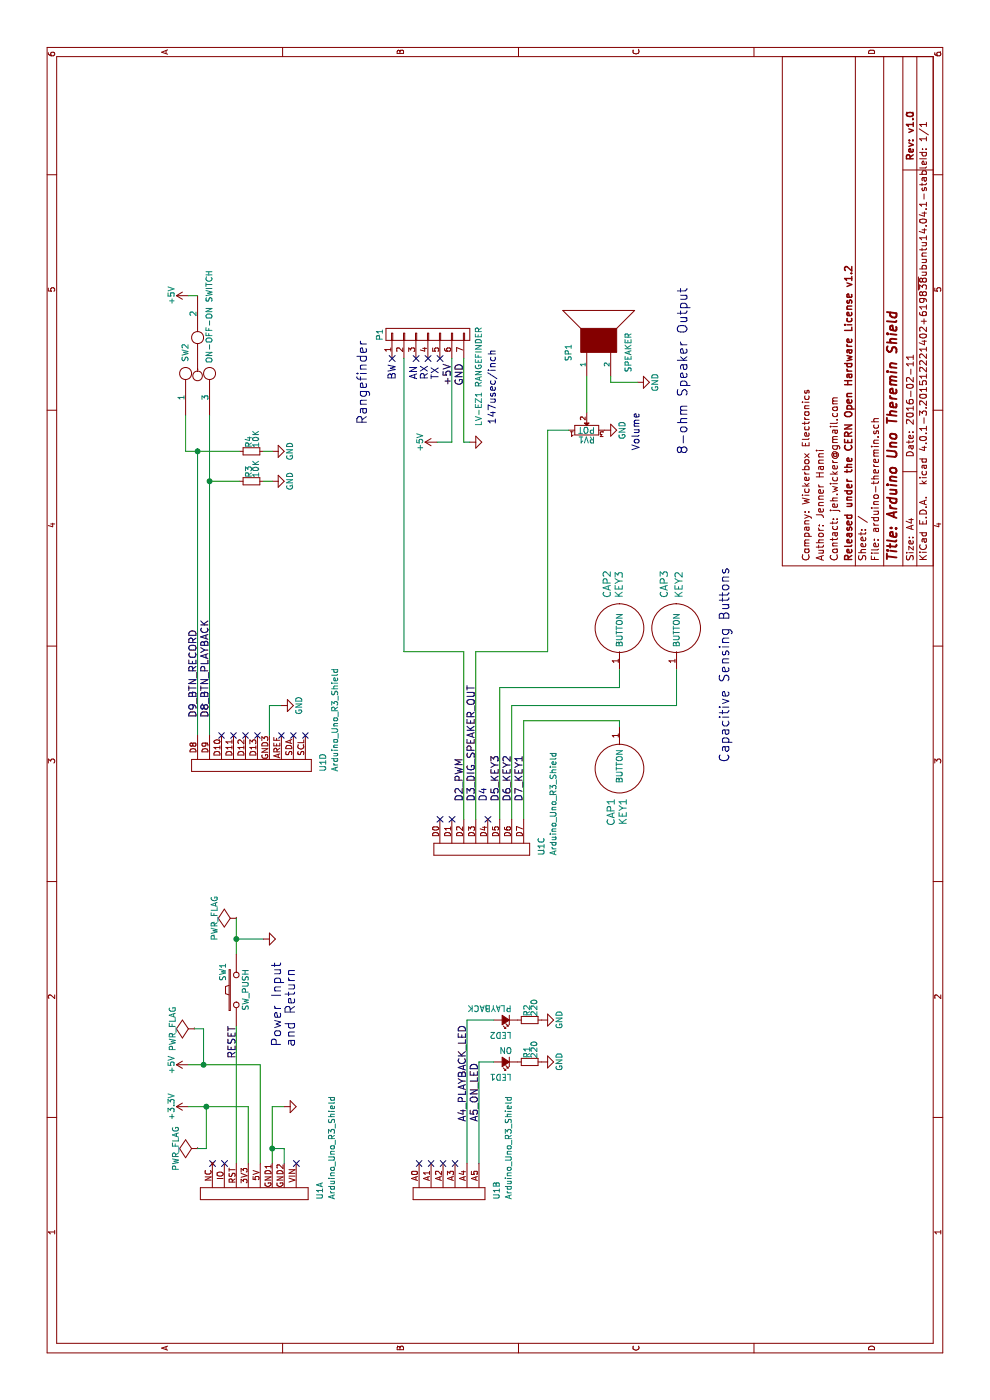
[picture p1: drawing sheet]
EESchema Schematic File Version 2
LIBS:power
LIBS:device
LIBS:transistors
LIBS:conn
LIBS:linear
LIBS:regul
LIBS:74xx
LIBS:cmos4000
LIBS:adc-dac
LIBS:memory
LIBS:xilinx
LIBS:microcontrollers
LIBS:dsp
LIBS:microchip
LIBS:analog_switches
LIBS:motorola
LIBS:texas
LIBS:intel
LIBS:audio
LIBS:interface
LIBS:digital-audio
LIBS:philips
LIBS:display
LIBS:cypress
LIBS:siliconi
LIBS:opto
LIBS:atmel
LIBS:contrib
LIBS:valves
LIBS:wicker-dds
LIBS:wicker-crystal
LIBS:rf24
LIBS:wicker-vreg
LIBS:wicker-transistors
LIBS:wicker-test
LIBS:wicker-stm32
LIBS:wicker-opamp
LIBS:wicker-aesthetic
LIBS:wicker-invensense
LIBS:wicker-linear
LIBS:wicker-efm8
LIBS:wicker-lcd
LIBS:wicker-conn
LIBS:wicker-switch
LIBS:wicker-gain
LIBS:wicker-capsense
LIBS:wicker-shields
LIBS:arduino-theremin-v1-cache
EELAYER 25 0
EELAYER END
$Descr A4 11693 8268
encoding utf-8
Sheet 1 1
Title "Arduino Uno Theremin Shield"
Date "2016-02-11"
Rev "v1.0"
Comp "Released under the CERN Open Hardware License v1.2"
Comment1 "Contact: jeh.wicker@gmail.com"
Comment2 "Author: Jenner Hanni"
Comment3 "Company: Wickerbox Electronics"
Comment4 ""
$EndDescr
NoConn ~ 1975 1775
Text Label 3125 1975 2    60   ~ 0
RESET
Text Label 5000 4375 0    60   ~ 0
D7_KEY1
Text Label 5000 4275 0    60   ~ 0
D6_KEY2
Text Label 5700 1750 0    60   ~ 0
D8_BTN_PLAYBACK
Text Label 5700 1650 0    60   ~ 0
D9_BTN_RECORD
Text Label 5000 4175 0    60   ~ 0
D5_KEY3
$Comp
L +5V #PWR01
U 1 1
P 2800 1575
F 0 "#PWR01" H 2800 1425 50  0001 C CNN
F 1 "+5V" H 2800 1715 50  0000 C CNN
F 2 "" H 2800 1575 50  0000 C CNN
F 3 "" H 2800 1575 50  0000 C CNN
	1    2800 1575
	-1   0    0    -1  
$EndComp
$Comp
L SWITCH_INV_MSM SW2
U 1 1
P 8725 1650
F 0 "SW2" H 8700 1750 50  0000 C CNN
F 1 "ON-OFF-ON SWITCH" H 8400 1550 50  0000 C CNN
F 2 "Wicker_Buttons_Switches:ESwitch_Series100_SPDT" H 8725 1650 50  0001 C CNN
F 3 "" H 8725 1650 50  0000 C CNN
	1    8725 1650
	-1   0    0    -1  
$EndComp
$Comp
L +5V #PWR02
U 1 1
P 9225 1575
F 0 "#PWR02" H 9225 1425 50  0001 C CNN
F 1 "+5V" H 9225 1715 50  0000 C CNN
F 2 "" H 9225 1575 50  0000 C CNN
F 3 "" H 9225 1575 50  0000 C CNN
	1    9225 1575
	1    0    0    -1  
$EndComp
$Comp
L GND #PWR03
U 1 1
P 7675 2275
F 0 "#PWR03" H 7675 2025 50  0001 C CNN
F 1 "GND" H 7675 2125 50  0000 C CNN
F 2 "" H 7675 2275 50  0000 C CNN
F 3 "" H 7675 2275 50  0000 C CNN
	1    7675 2275
	1    0    0    -1  
$EndComp
$Comp
L CONN_01X07 P1
U 1 1
P 8900 3575
F 0 "P1" H 8900 3975 50  0000 C CNN
F 1 "LV-EZ1 RANGEFINDER" H 8550 3150 50  0000 C CNN
F 2 "Wicker_Modules:LV_EZ1_Rangefinder" H 8900 3575 50  0001 C CNN
F 3 "" H 8900 3575 50  0000 C CNN
	1    8900 3575
	1    0    0    -1  
$EndComp
Text Label 8475 3775 0    60   ~ 0
+5V
Text Label 8475 3875 0    60   ~ 0
GND
$Comp
L SPEAKER SP1
U 1 1
P 8850 5000
F 0 "SP1" H 8750 5250 50  0000 C CNN
F 1 "SPEAKER" H 8750 4750 50  0000 C CNN
F 2 "Pin_Headers:Pin_Header_Straight_1x02" H 8850 5000 50  0001 C CNN
F 3 "" H 8850 5000 50  0000 C CNN
	1    8850 5000
	1    0    0    -1  
$EndComp
$Comp
L POT RV1
U 1 1
P 8100 4900
F 0 "RV1" H 8100 4820 50  0000 C CNN
F 1 "POT" H 8100 4900 50  0000 C CNN
F 2 "Wicker_Resistors_Pots:16mm_Rotary_Potentiometer" H 8100 4900 50  0001 C CNN
F 3 "" H 8100 4900 50  0000 C CNN
	1    8100 4900
	0    1    1    0   
$EndComp
$Comp
L GND #PWR04
U 1 1
P 8100 5050
F 0 "#PWR04" H 8100 4800 50  0001 C CNN
F 1 "GND" H 8100 4900 50  0000 C CNN
F 2 "" H 8100 5050 50  0000 C CNN
F 3 "" H 8100 5050 50  0000 C CNN
	1    8100 5050
	1    0    0    -1  
$EndComp
$Comp
L GND #PWR05
U 1 1
P 8500 5325
F 0 "#PWR05" H 8500 5075 50  0001 C CNN
F 1 "GND" H 8500 5175 50  0000 C CNN
F 2 "" H 8500 5325 50  0000 C CNN
F 3 "" H 8500 5325 50  0000 C CNN
	1    8500 5325
	1    0    0    -1  
$EndComp
$Comp
L CAPSENSE_CIRCLE CAP2
U 1 1
P 6450 5175
F 0 "CAP2" H 6700 5275 60  0000 L CNN
F 1 "KEY3" H 6700 5175 60  0000 L CNN
F 2 "Wicker_CapSense:CAPSENSE_CIRCLE_D10" H 6450 5175 60  0001 C CNN
F 3 "" H 6450 5175 60  0000 C CNN
	1    6450 5175
	1    0    0    -1  
$EndComp
$Comp
L CAPSENSE_CIRCLE CAP3
U 1 1
P 6450 5650
F 0 "CAP3" H 6700 5750 60  0000 L CNN
F 1 "KEY2" H 6700 5625 60  0000 L CNN
F 2 "Wicker_CapSense:CAPSENSE_CIRCLE_D10" H 6450 5650 60  0001 C CNN
F 3 "" H 6450 5650 60  0000 C CNN
	1    6450 5650
	1    0    0    -1  
$EndComp
$Comp
L +5V #PWR06
U 1 1
P 8000 3650
F 0 "#PWR06" H 8000 3500 50  0001 C CNN
F 1 "+5V" H 8000 3790 50  0000 C CNN
F 2 "" H 8000 3650 50  0000 C CNN
F 3 "" H 8000 3650 50  0000 C CNN
	1    8000 3650
	1    0    0    -1  
$EndComp
Text Notes 8150 4150 0    60   ~ 0
147usec/inch
$Comp
L GND #PWR07
U 1 1
P 8000 3925
F 0 "#PWR07" H 8000 3925 30  0001 C CNN
F 1 "GND" H 8000 3855 30  0001 C CNN
F 2 "" H 8000 3925 60  0000 C CNN
F 3 "" H 8000 3925 60  0000 C CNN
	1    8000 3925
	1    0    0    -1  
$EndComp
$Comp
L GND #PWR08
U 1 1
P 2450 2375
F 0 "#PWR08" H 2450 2375 30  0001 C CNN
F 1 "GND" H 2450 2305 30  0001 C CNN
F 2 "" H 2450 2375 60  0000 C CNN
F 3 "" H 2450 2375 60  0000 C CNN
	1    2450 2375
	-1   0    0    -1  
$EndComp
$Comp
L GND #PWR09
U 1 1
P 7925 2275
F 0 "#PWR09" H 7925 2025 50  0001 C CNN
F 1 "GND" H 7925 2125 50  0000 C CNN
F 2 "" H 7925 2275 50  0000 C CNN
F 3 "" H 7925 2275 50  0000 C CNN
	1    7925 2275
	1    0    0    -1  
$EndComp
$Comp
L CAPSENSE_CIRCLE CAP1
U 1 1
P 5275 5175
F 0 "CAP1" H 5525 5100 60  0000 L CNN
F 1 "KEY1" H 5525 5200 60  0000 L CNN
F 2 "Wicker_CapSense:CAPSENSE_CIRCLE_D10" H 5275 5175 60  0001 C CNN
F 3 "" H 5275 5175 60  0000 C CNN
	1    5275 5175
	-1   0    0    1   
$EndComp
$Comp
L SW_PUSH SW1
U 1 1
P 3425 1975
F 0 "SW1" H 3575 2085 50  0000 C CNN
F 1 "SW_PUSH" H 3425 1895 50  0000 C CNN
F 2 "Buttons_Switches_ThroughHole:SW_TH_Tactile_Omron_B3F-10xx" H 3425 1975 50  0001 C CNN
F 3 "" H 3425 1975 50  0000 C CNN
	1    3425 1975
	1    0    0    -1  
$EndComp
$Comp
L GND #PWR010
U 1 1
P 3850 2200
F 0 "#PWR010" H 3850 2200 30  0001 C CNN
F 1 "GND" H 3850 2130 30  0001 C CNN
F 2 "" H 3850 2200 60  0000 C CNN
F 3 "" H 3850 2200 60  0000 C CNN
	1    3850 2200
	-1   0    0    -1  
$EndComp
$Comp
L R_Small R3
U 1 1
P 7675 2100
F 0 "R3" H 7705 2120 50  0000 L CNN
F 1 "10K" H 7705 2060 50  0000 L CNN
F 2 "Resistors_ThroughHole:Resistor_Horizontal_RM7mm" H 7675 2100 50  0001 C CNN
F 3 "" H 7675 2100 50  0000 C CNN
	1    7675 2100
	1    0    0    -1  
$EndComp
$Comp
L R_Small R4
U 1 1
P 7925 2100
F 0 "R4" H 7955 2120 50  0000 L CNN
F 1 "10K" H 7955 2060 50  0000 L CNN
F 2 "Resistors_ThroughHole:Resistor_Horizontal_RM7mm" H 7925 2100 50  0001 C CNN
F 3 "" H 7925 2100 50  0000 C CNN
	1    7925 2100
	1    0    0    -1  
$EndComp
Text Notes 8525 3675 0    60   ~ 0
BW\n\nAN\nRX\nTX
$Comp
L +3.3V #PWR011
U 1 1
P 2450 1575
F 0 "#PWR011" H 2450 1425 50  0001 C CNN
F 1 "+3.3V" H 2450 1715 50  0000 C CNN
F 2 "" H 2450 1575 50  0000 C CNN
F 3 "" H 2450 1575 50  0000 C CNN
	1    2450 1575
	-1   0    0    -1  
$EndComp
NoConn ~ 1975 1875
NoConn ~ 1975 2475
$Comp
L PWR_FLAG #FLG012
U 1 1
P 2100 1650
F 0 "#FLG012" H 2100 1745 50  0001 C CNN
F 1 "PWR_FLAG" H 2100 1830 50  0000 C CNN
F 2 "" H 2100 1650 50  0000 C CNN
F 3 "" H 2100 1650 50  0000 C CNN
	1    2100 1650
	1    0    0    -1  
$EndComp
$Comp
L PWR_FLAG #FLG013
U 1 1
P 3100 1625
F 0 "#FLG013" H 3100 1720 50  0001 C CNN
F 1 "PWR_FLAG" H 3100 1805 50  0000 C CNN
F 2 "" H 3100 1625 50  0000 C CNN
F 3 "" H 3100 1625 50  0000 C CNN
	1    3100 1625
	1    0    0    -1  
$EndComp
$Comp
L PWR_FLAG #FLG014
U 1 1
P 4025 1975
F 0 "#FLG014" H 4025 2070 50  0001 C CNN
F 1 "PWR_FLAG" H 4025 2155 50  0000 C CNN
F 2 "" H 4025 1975 50  0000 C CNN
F 3 "" H 4025 1975 50  0000 C CNN
	1    4025 1975
	1    0    0    -1  
$EndComp
NoConn ~ 1975 3700
NoConn ~ 1975 3800
NoConn ~ 1975 3600
NoConn ~ 8700 3275
NoConn ~ 4850 4075
NoConn ~ 8700 3475
NoConn ~ 8700 3575
NoConn ~ 8700 3675
Text Notes 5325 6100 0    79   ~ 0
Capacitive Sensing Buttons
Text Notes 8150 3075 0    79   ~ 0
Rangefinder
Text Notes 2950 2475 0    79   ~ 0
Power Input\nand Return
$Comp
L Led_Small LED1
U 1 1
P 2825 4225
F 0 "LED1" H 2775 4350 50  0000 L CNN
F 1 "ON" H 2825 4125 50  0000 C CNN
F 2 "LEDs:LED-5MM" V 2825 4225 50  0001 C CNN
F 3 "" V 2825 4225 50  0000 C CNN
	1    2825 4225
	0    -1   -1   0   
$EndComp
$Comp
L Led_Small LED2
U 1 1
P 3175 4225
F 0 "LED2" H 3125 4350 50  0000 L CNN
F 1 "PLAYBACK" H 3125 4125 50  0000 L CNN
F 2 "LEDs:LED-5MM" V 3175 4225 50  0001 C CNN
F 3 "" V 3175 4225 50  0000 C CNN
	1    3175 4225
	0    -1   -1   0   
$EndComp
$Comp
L R_Small R1
U 1 1
P 2825 4425
F 0 "R1" H 2855 4445 50  0000 L CNN
F 1 "220" H 2855 4385 50  0000 L CNN
F 2 "Resistors_ThroughHole:Resistor_Horizontal_RM7mm" H 2825 4425 50  0001 C CNN
F 3 "" H 2825 4425 50  0000 C CNN
	1    2825 4425
	1    0    0    -1  
$EndComp
$Comp
L R_Small R2
U 1 1
P 3175 4425
F 0 "R2" H 3205 4445 50  0000 L CNN
F 1 "220" H 3205 4385 50  0000 L CNN
F 2 "Resistors_ThroughHole:Resistor_Horizontal_RM7mm" H 3175 4425 50  0001 C CNN
F 3 "" H 3175 4425 50  0000 C CNN
	1    3175 4425
	1    0    0    -1  
$EndComp
$Comp
L GND #PWR015
U 1 1
P 2825 4525
F 0 "#PWR015" H 2825 4275 50  0001 C CNN
F 1 "GND" H 2825 4375 50  0000 C CNN
F 2 "" H 2825 4525 50  0000 C CNN
F 3 "" H 2825 4525 50  0000 C CNN
	1    2825 4525
	1    0    0    -1  
$EndComp
$Comp
L GND #PWR016
U 1 1
P 3175 4525
F 0 "#PWR016" H 3175 4275 50  0001 C CNN
F 1 "GND" H 3175 4375 50  0000 C CNN
F 2 "" H 3175 4525 50  0000 C CNN
F 3 "" H 3175 4525 50  0000 C CNN
	1    3175 4525
	1    0    0    -1  
$EndComp
Text Label 2325 3900 0    60   ~ 0
A4_PLAYBACK_LED
Text Label 2325 4000 0    60   ~ 0
A5_ON_LED
Text Notes 5000 4075 0    60   ~ 0
D4\n
Wire Wire Line
	5550 1750 8225 1750
Wire Wire Line
	5550 1650 7925 1650
Wire Wire Line
	2450 2075 1975 2075
Wire Wire Line
	2800 2175 1975 2175
Wire Wire Line
	1975 1975 3125 1975
Wire Wire Line
	4850 4375 5675 4375
Wire Wire Line
	4850 4275 5800 4275
Wire Wire Line
	4850 4175 5950 4175
Wire Wire Line
	2450 1575 2450 2075
Wire Wire Line
	2800 1575 2800 2175
Wire Wire Line
	1975 2275 2450 2275
Wire Wire Line
	8000 3775 8700 3775
Wire Wire Line
	8000 3875 8700 3875
Wire Wire Line
	8500 5100 8500 5325
Wire Wire Line
	2100 2275 2100 2375
Wire Wire Line
	5675 4375 5675 5175
Wire Wire Line
	5675 5175 5625 5175
Wire Wire Line
	5800 4275 5800 5650
Wire Wire Line
	5800 5650 6100 5650
Wire Wire Line
	6100 5175 5950 5175
Wire Wire Line
	5950 5175 5950 4175
Wire Wire Line
	3725 1975 4025 1975
Wire Wire Line
	3850 1975 3850 2200
Wire Wire Line
	7925 2200 7925 2275
Wire Wire Line
	7675 2200 7675 2275
Wire Wire Line
	7675 1750 7675 2000
Wire Wire Line
	7925 1550 7925 2000
Wire Wire Line
	8225 1550 7925 1550
Connection ~ 7925 1650
Connection ~ 7675 1750
Wire Wire Line
	9225 1650 9225 1575
Wire Wire Line
	2100 2375 1975 2375
Wire Wire Line
	2450 2275 2450 2375
Connection ~ 2100 2275
Connection ~ 3850 1975
Wire Wire Line
	2800 1700 3100 1700
Wire Wire Line
	3100 1700 3100 1625
Connection ~ 2800 1700
Wire Wire Line
	2450 1725 2100 1725
Wire Wire Line
	2100 1725 2100 1650
Connection ~ 2450 1725
Wire Wire Line
	1975 3900 3175 3900
Wire Wire Line
	3175 3900 3175 4125
Wire Wire Line
	1975 4000 2825 4000
Wire Wire Line
	2825 4000 2825 4125
Wire Wire Line
	8250 4900 8550 4900
Wire Wire Line
	8550 5100 8500 5100
Text Label 5000 3875 0    60   ~ 0
D2_PWM
Text Label 5000 3975 0    60   ~ 0
D3_DIG_SPEAKER_OUT
Text Notes 7900 5750 0    79   ~ 0
8-ohm Speaker Output
Text Notes 8250 5350 2    59   ~ 0
Volume\n
NoConn ~ 1975 3500
Wire Wire Line
	8100 4575 8100 4750
$Comp
L Arduino_Uno_R3_Shield U1
U 1 1
P 1825 2125
F 0 "U1" H 1675 1575 50  0000 L CNN
F 1 "Arduino_Uno_R3_Shield" H 1675 1475 50  0000 L CNN
F 2 "Wicker_Shields:Arduino_Uno_R3_No_ICSP" H 2275 2575 79  0001 C CNN
F 3 "" H 2275 2575 79  0000 C CNN
	1    1825 2125
	1    0    0    -1  
$EndComp
$Comp
L Arduino_Uno_R3_Shield U1
U 2 1
P 1825 3600
F 0 "U1" H 1675 3050 50  0000 L CNN
F 1 "Arduino_Uno_R3_Shield" H 1675 2950 50  0000 L CNN
F 2 "Wicker_Shields:Arduino_Uno_R3_No_ICSP" H 2275 4050 79  0001 C CNN
F 3 "" H 2275 4050 79  0000 C CNN
	2    1825 3600
	1    0    0    -1  
$EndComp
$Comp
L Arduino_Uno_R3_Shield U1
U 3 1
P 4700 3975
F 0 "U1" H 4550 3425 50  0000 L CNN
F 1 "Arduino_Uno_R3_Shield" H 4550 3325 50  0000 L CNN
F 2 "Wicker_Shields:Arduino_Uno_R3_No_ICSP" H 5150 4425 79  0001 C CNN
F 3 "" H 5150 4425 79  0000 C CNN
	3    4700 3975
	1    0    0    -1  
$EndComp
$Comp
L Arduino_Uno_R3_Shield U1
U 4 1
P 5400 2150
F 0 "U1" H 5250 1600 50  0000 L CNN
F 1 "Arduino_Uno_R3_Shield" H 5250 1500 50  0000 L CNN
F 2 "Wicker_Shields:Arduino_Uno_R3_No_ICSP" H 5850 2600 79  0001 C CNN
F 3 "" H 5850 2600 79  0000 C CNN
	4    5400 2150
	1    0    0    -1  
$EndComp
NoConn ~ 4850 3775
NoConn ~ 4850 3675
Wire Wire Line
	8000 3650 8000 3775
Wire Wire Line
	8000 3875 8000 3925
NoConn ~ 5550 2350
NoConn ~ 5550 2450
NoConn ~ 5550 2550
Wire Wire Line
	5550 2250 5800 2250
Wire Wire Line
	5800 2250 5800 2350
$Comp
L GND #PWR017
U 1 1
P 5800 2350
F 0 "#PWR017" H 5800 2100 50  0001 C CNN
F 1 "GND" H 5800 2200 50  0000 C CNN
F 2 "" H 5800 2350 50  0000 C CNN
F 3 "" H 5800 2350 50  0000 C CNN
	1    5800 2350
	1    0    0    -1  
$EndComp
NoConn ~ 5550 1850
NoConn ~ 5550 1950
NoConn ~ 5550 2050
NoConn ~ 5550 2150
Wire Wire Line
	4850 3875 6250 3875
Wire Wire Line
	8700 3375 6250 3375
Wire Wire Line
	6250 3375 6250 3875
Wire Wire Line
	6250 3975 6250 4575
Wire Wire Line
	6250 4575 8100 4575
Wire Wire Line
	4850 3975 6250 3975
$EndSCHEMATC
